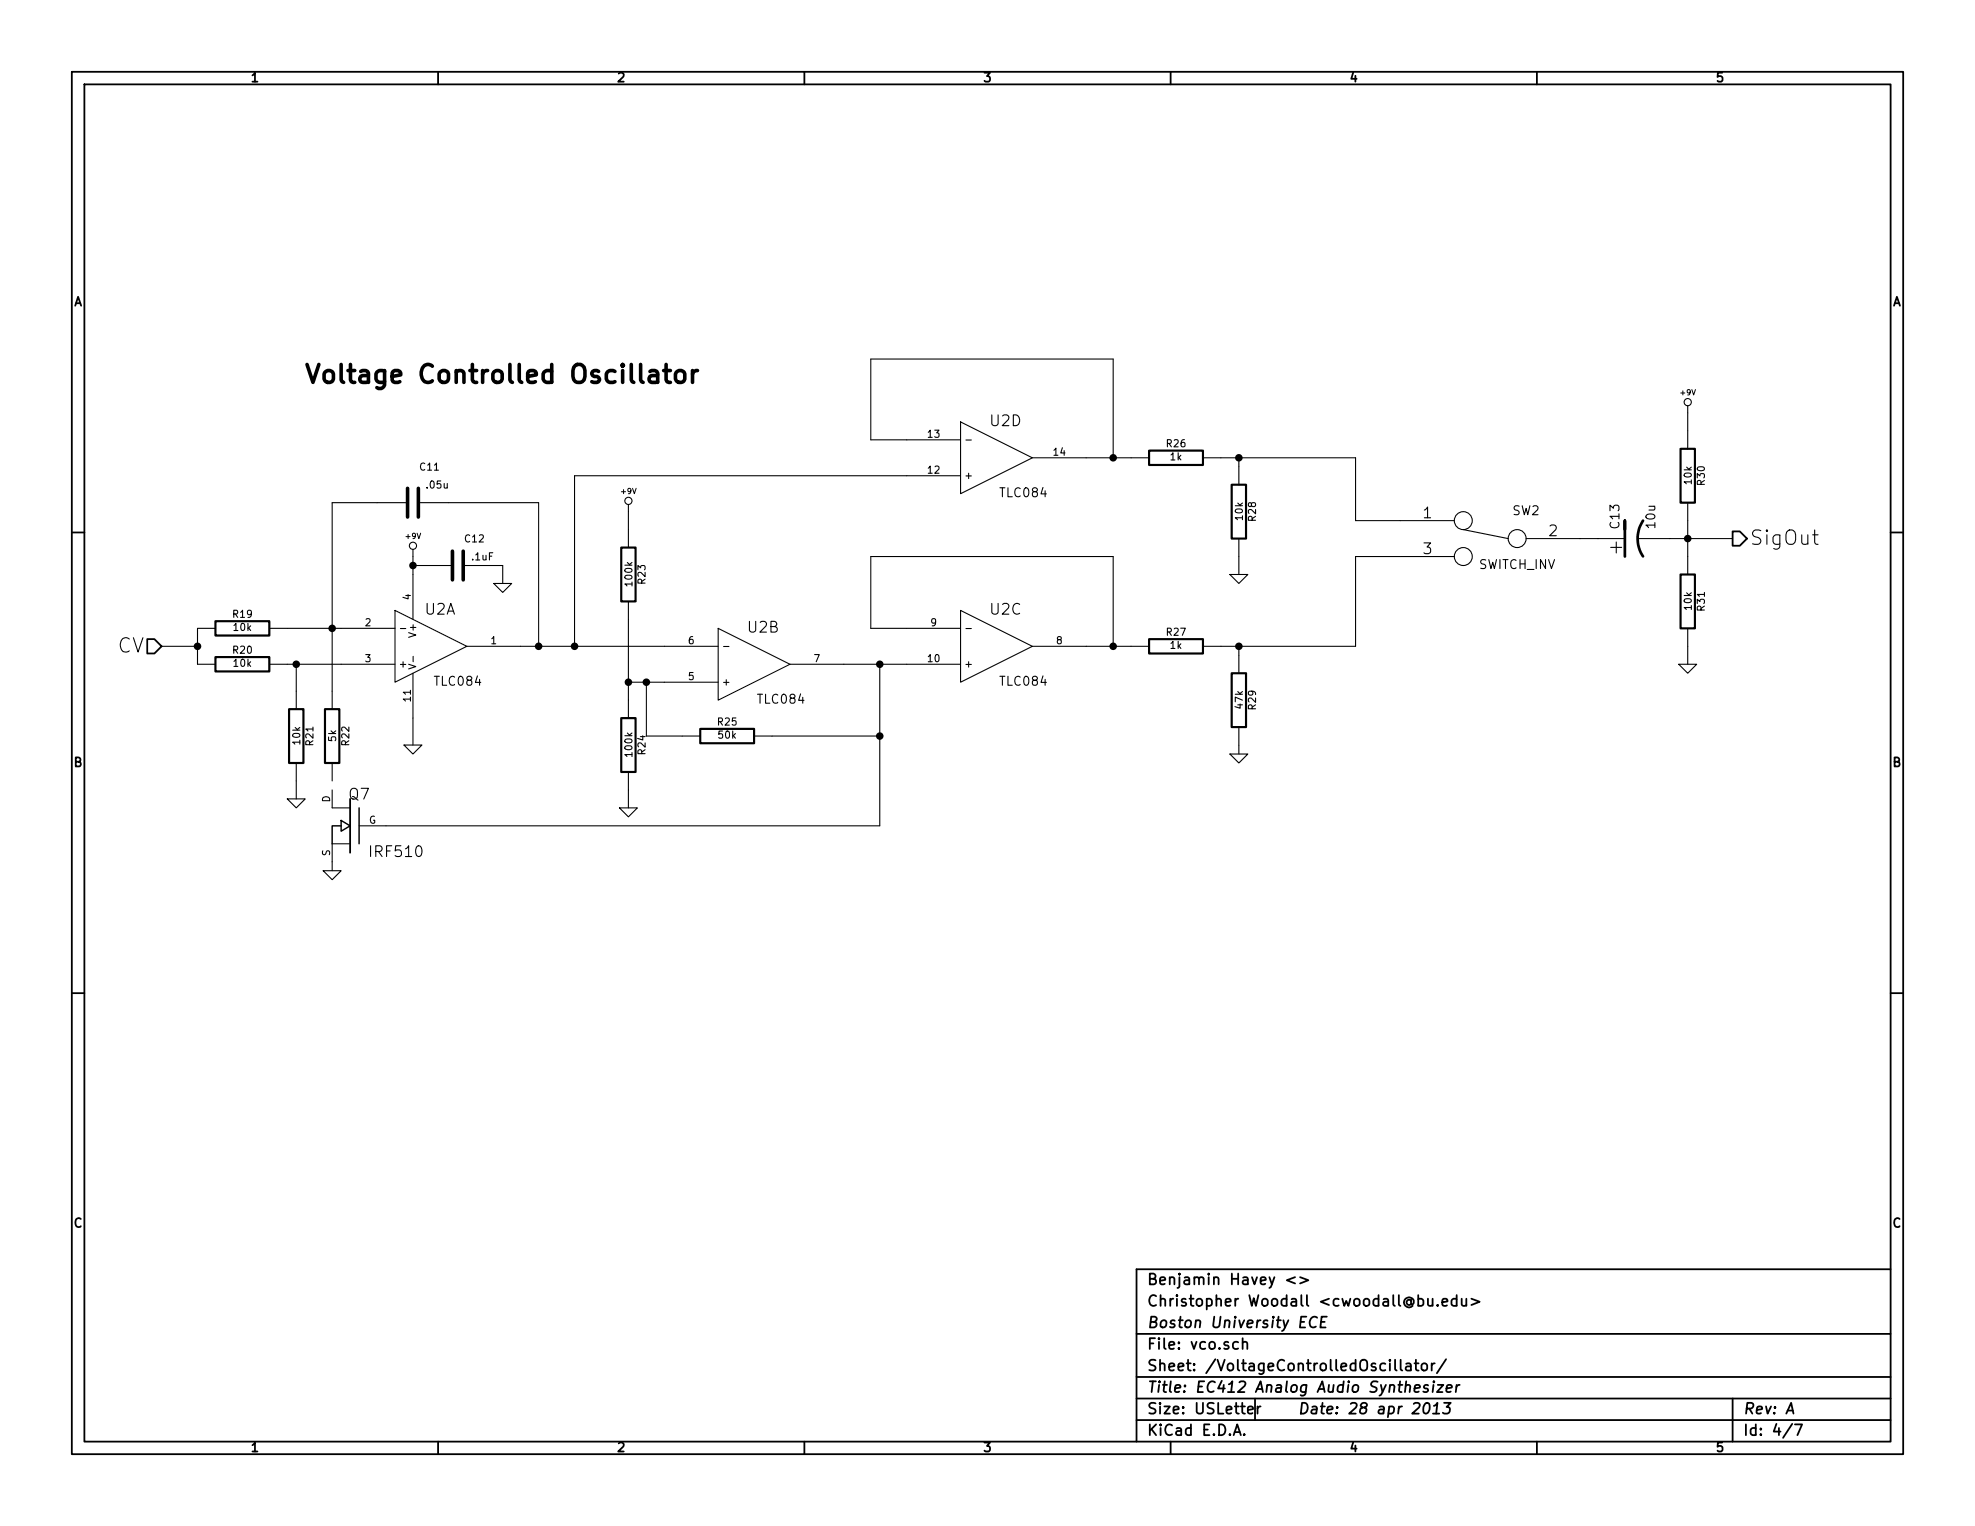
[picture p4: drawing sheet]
<svg xmlns="http://www.w3.org/2000/svg" width="279mm" height="216mm" viewBox="0 0 279 216" stroke-linecap="round" stroke-linejoin="round" font-family="sans-serif">
<g fill="none" stroke="#000" stroke-width=".25">
<path d="M10.2 10.2h259v195.5h-259zM11.9 11.9h255.6v192.1h-255.6zM62 10.2v1.7M113.8 10.2v1.7M165.6 10.2v1.7M217.4 10.2v1.7M10.2 75.3h1.7M245.1 75.2h1l1 1-1 1h-1zM267.5 75.3h1.7M20.8 90.4h1l1.1 1-1.1 1.1h-1zM49.5 113v7.7M10.2 140.5h1.7"/>
<path d="M267.5 140.5h1.7M267.5 179.6h-106.7v24.4M160.8 188.7h106.7M160.8 194.8h106.7M160.8 197.9h106.7M175.2 189.9a.48 .48 0 0 0-.7 .1l-.1 .6a.48 .48 0 0 0 .8 .2M175.8 190a.38 .38 0 0 1 .7 .1v.8M175.8 189.3v1.6M176.5 199.5l.8-.1-.1-.3-.4-.1-.3 .2 .1 .7 .2 .1 .4-.1M177.5 197.9v3M177.9 199v1M178.3 199l-.2 .1-.2 .2"/>
<path d="M183.2 180.7l-1.2 .4 1.2 .5M183.9 180.7l1.2 .4-1.2 .5M184.8 186.3h-.7l-.2 1.5h.7M186.3 186.4a.77 .77 0 0 0-1 .3 .77 .77 0 0 0 .2 1l.4 .1 .3-.1M186.9 187h.5M187.7 186.3h-.7l-.2 1.5h.7M197.4 192.4v1.3l.2 .2M198.1 192.4v1.3l.3 .2M198.9 193l.2-.1 .4 .1 .1 .9M199.6 193.3h-.5a.3 .3 0 0 0-.3 .3 .3 .3 0 0 0 .3 .3l.5-.1M200.1 196.4l.8-.1-.1-.3-.1-.1-.5 .1-.1 .7 .2 .3 .4-.1M200.1 192.9h.6"/>
<path d="M200.3 192.4v1.3l.1 .1 .3 .1M201.2 193a.42 .42 0 0 1 .4-.1 .42 .42 0 0 1 .3 .3v.4a.43 .43 0 0 1-.4 .3 .43 .43 0 0 1-.4-.3zM201.6 198.6a.35 .35 0 0 1 .4-.1 .35 .35 0 0 1 .2 .3 .87 .87 0 0 1-.5 1.2l-.2-.1a1.14 1.14 0 0 1 .1-1.3zM202 183.7v.9a.39 .39 0 0 0 .7 0M202 196l-.3-.1-.2 .1-.1 .2 .2 .2 .4 .1v.2l-.2 .3-.5-.1M202.5 192.9v1M202.7 183.7v1.1M202.7 200h.9M202.8 195.9l-.1 1.1M202.8 198.9l.6-.4-.2 1.5M202.8 195.4v.1v.1l.1-.1-.1-.1v.2M203 192.9l-.3 .1-.2 .2"/>
<path d="M203.4 184.6l.1 .1-.1 .1-.1-.1 .1-.1v.2M203.4 195.9h.8l-.9 1.1h.8M204 184.3l.8-.2-.1-.3-.4-.1-.3 .3 .1 .7 .2 .1 .4-.1M204.3 198.5h.9l-.6 .6a.38 .38 0 0 1 .5 .3v.3l-.2 .2-.6 .1-.2-.1M204.6 192.3l-1.3 2M204.6 196.4l.8-.1-.1-.3-.1-.1-.5 .1-.1 .7 .2 .3 .4-.1M206.1 183.8a.48 .48 0 0 0-.7 .1l-.1 .6a.48 .48 0 0 0 .8 .2M206.1 195.9l-.2 1.1M206.1 183.2v1.6M206.5 195.9l-.3 .1-.2 .2M206.8 183.7v.9a.39 .39 0 0 0 .6 0M207.4 183.7v1.1"/>
<path d="M208.2 183.7l1.1 .5-1.1 .4M245.1 197.9v6.1M252.7 200l.7-1.5 .3 1.5M62 204v1.7M113.8 204v1.7M160.8 200.9h106.7M165.6 204v1.7M174.5 203l.5-1.5 .5 1.5M174.7 202.6h.7M176 202.9l.1 .1h-.1h-.1l.1-.1v.1M217.4 204v1.7M253.5 201.4l-1.3 2"/>
<path d="M253.9 201.5h1l-.6 1.5"/>
</g>
<g fill="none" stroke="#000" stroke-width=".3">
<path d="M87.9 77.5h2v7.6h-2zM162.6 63.8h7.6v2h-7.6zM174.2 68.6h2.1v7.6h-2.1zM237.7 63.5h2.1v7.6h-2.1zM30.5 87.9h7.6v2h-7.6zM30.5 93h7.6v2h-7.6zM162.6 90.4h7.6v2.1h-7.6zM174.2 95.3h2.1v7.6h-2.1zM237.7 81.3h2.1v7.6h-2.1zM40.9 100.3h2v7.7h-2zM46 100.3h2v7.7h-2zM87.9 101.6h2v7.6h-2z"/>
<path d="M99.1 103.1h7.6v2.1h-7.6z"/>
</g>
<g fill="none" stroke="#000" stroke-width=".15">
<path d="M135.9 59.7l10.1 5.1-10.1 5.1zM238.8 57.4v6.1M57.7 71.1h-10.7v29.2M58.4 77.7v9.9M59.2 71.1h17v20.3M88.9 71.4v6.1M135.9 67.3h-54.6v24.1M135.9 62.2h-12.7v-11.4h34.3v14M136.7 62.3h.7M146 64.8h16.6M170.2 64.8h21.6v8.9h13.9M175.3 64.8v3.8"/>
<path d="M175.3 76.2v5.1M205.7 78.7h-13.9v12.7h-21.6M207 74.9l6.4 1.3M215.9 76.2h14M231.6 76.2h13.5M238.8 71.1v10.2M256.4 75.7h.8M256.7 75v1.7l.1 .2 .4 .1M22.9 91.4h5M30.5 88.9h-2.6v5.1h2.6M38.1 88.9h17.8M38.1 94h17.8"/>
<path d="M41.9 94v6.3M55.9 86.4l10.1 5-10.1 5.1zM56.6 88.9h.8M57.8 94l1 .3-1 .3M58.4 80h5.6M58.4 95.3v10.1M58.4 92.9v.7M65.5 80h5.6v2.6M66 91.4h35.6M69.8 82.6h2.6l-1.3 1.2zM88.9 85.1v16.5M88.9 96.5h12.7"/>
<path d="M91.4 96.5v7.6h7.7M101.6 88.9l10.2 5.1-10.2 5.1zM102.4 91.5h.7M111.8 94h24.1M124.5 94v22.8h-73.7M135.9 86.4l10.1 5-10.1 5.1zM135.9 88.9h-12.7v-10.2h34.3v12.7M136.7 88.9h.7M146 91.4h16.6M174 81.3h2.5l-1.2 1.3zM175.3 91.4v3.9M237.5 94h2.5l-1.2 1.3z"/>
<path d="M238.8 88.9v5.1M40.6 113h2.6l-1.3 1.3zM41.9 108v5M47 108v2.5M47 111.8v2.5h2.5M49.5 119.4h-2.5v3.8M57.1 105.4h2.6l-1.3 1.3zM87.6 114.3h2.6l-1.3 1.3zM88.9 109.2v5.1M106.7 104.1h17.8M174 106.7h2.5l-1.2 1.3zM175.3 102.9v3.8"/>
<path d="M45.7 123.2h2.6l-1.3 1.3z"/>
<circle cx="238.8" cy="56.9" r=".51"/>
<circle cx="58.4" cy="77.2" r=".51"/>
<circle cx="88.9" cy="70.9" r=".51"/>
<circle cx="207" cy="73.7" r="1.27"/>
<circle cx="207" cy="78.7" r="1.27"/>
<circle cx="214.6" cy="76.2" r="1.27"/>
</g>
<path d="M48.3 116.8h-1.3v2.6M48.3 116.1l1.2 .7-1.2 .8zM50.8 114.3v5.1" fill="none" stroke="#000" stroke-width=".2"/>
<path d="M93.9 52.4h.9M94.2 51.6v2.1l.2 .3 .4 .1M95.7 52.7a.69 .69 0 0 1 1.2 .2v.7a.68 .68 0 0 1-.7 .5 .68 .68 0 0 1-.6-.5v-.7zM98 52.4v1.7M98.7 52.4a.64 .64 0 0 0-.7 .5M57.7 69.1v4.1M59.2 69.1v4.1M64 78v4M65.5 78v4" fill="none" stroke="#000" stroke-width=".51"/>
<path d="M229.9 74.9v-1.2v5M232.4 73.7a4.6 4.6 0 0 0 0 5" fill="none" stroke="#000" stroke-width=".38"/>
<g fill="#000" stroke="#000" stroke-width=".25">
<circle cx="157.5" cy="64.8" r=".41"/>
<circle cx="175.3" cy="64.8" r=".41"/>
<circle cx="238.8" cy="76.2" r=".41"/>
<circle cx="27.9" cy="91.4" r=".41"/>
<circle cx="41.9" cy="94" r=".41"/>
<circle cx="47" cy="88.9" r=".41"/>
<circle cx="58.4" cy="80" r=".41"/>
<circle cx="76.2" cy="91.4" r=".41"/>
<circle cx="81.3" cy="91.4" r=".41"/>
<circle cx="88.9" cy="96.5" r=".41"/>
<circle cx="91.4" cy="96.5" r=".41"/>
<circle cx="124.5" cy="94" r=".41"/>
<circle cx="157.5" cy="91.4" r=".41"/>
<circle cx="175.3" cy="91.4" r=".41"/>
<circle cx="124.5" cy="104.1" r=".41"/>
</g>
<text font-size="3.5" x="43.2" y="54.4">Voltage Controlled Oscillator</text>
<g font-size="2.8">
<text x="247.5" y="77.2">SigOut</text>
<text x="229.6" y="78.3" transform="rotate(-90 229.6 78.3)">+</text>
<text x="16.5" y="92.5">CV</text>
</g>
<g font-size="2.1">
<text x="140.1" y="60.4">U2D</text>
<text x="201.3" y="73.4">1</text>
<text x="219.1" y="75.9">2</text>
<text x="201.3" y="78.5">3</text>
<text x="60.1" y="87">U2A</text>
<text x="105.8" y="89.6">U2B</text>
<text x="140.1" y="87">U2C</text>
<text x="49.4" y="113.2">Q7</text>
<text x="52.5" y="121.3">IRF510</text>
<text x="162.3" y="184.9">Christopher Woodall &lt;cwoodall@bu.edu&gt;</text>
<text x="162.3" y="181.9">Benjamin Havey &lt;&gt;</text>
<text x="162.3" y="191">File: vco.sch</text>
<text x="162.3" y="188">Boston University ECE</text>
<text x="162.3" y="197.1">Title: EC412 Analog Audio Synthesizer</text>
<text x="162.3" y="194.1">Sheet: /VoltageControlledOscillator/</text>
<text x="162.3" y="203.2">KiCad E.D.A.</text>
<text x="162.3" y="200.2">Size: USLetter</text>
<text x="183.6" y="200.2">Date: 28 apr 2013</text>
<text x="246.6" y="200.2">Rev: A</text>
<text x="246.6" y="203.2">Id: 4/7</text>
</g>
<g font-size="1.8">
<text x="35.6" y="11.7">1</text>
<text x="87.4" y="11.7">2</text>
<text x="139.2" y="11.7">3</text>
<text x="191" y="11.7">4</text>
<text x="242.8" y="11.7">5</text>
<text x="10.4" y="43.4">A</text>
<text x="267.7" y="43.4">A</text>
<text x="141.6" y="70.4">TLC084</text>
<text x="214" y="72.9">SW2</text>
<text x="229.2" y="74.7" transform="rotate(-90 229.2 74.7)">C13</text>
<text x="234.2" y="74.7" transform="rotate(-90 234.2 74.7)">10u</text>
<text x="209.2" y="80.6">SWITCH_INV</text>
<text x="61.6" y="97.1">TLC084</text>
<text x="107.3" y="99.6">TLC084</text>
<text x="141.6" y="97.1">TLC084</text>
<text x="10.4" y="108.6">B</text>
<text x="267.7" y="108.6">B</text>
<text x="10.4" y="173.7">C</text>
<text x="267.7" y="173.7">C</text>
<text x="35.6" y="205.5">1</text>
<text x="87.4" y="205.5">2</text>
<text x="139.2" y="205.5">3</text>
<text x="191" y="205.5">4</text>
<text x="242.8" y="205.5">5</text>
</g>
<g font-size="1.4">
<text x="131.3" y="62">13</text>
<text x="149.1" y="64.5">14</text>
<text x="165.1" y="63.3">R26</text>
<text x="165.6" y="65.2">1k</text>
<text x="59.5" y="66.6">C11</text>
<text x="60.4" y="69.2">.05u</text>
<text x="131.3" y="67.1">12</text>
<text x="136.4" y="67.8">+</text>
<text x="239.4" y="68.5" transform="rotate(-90 239.4 68.5)">10k</text>
<text x="241.2" y="68.6" transform="rotate(-90 241.2 68.6)">R30</text>
<text x="65.8" y="76.8">C12</text>
<text x="175.9" y="73.5" transform="rotate(-90 175.9 73.5)">10k</text>
<text x="177.7" y="73.7" transform="rotate(-90 177.7 73.7)">R28</text>
<text x="66.8" y="79.3">.1uF</text>
<text x="89.5" y="82.8" transform="rotate(-90 89.5 82.8)">100k</text>
<text x="91.4" y="82.6" transform="rotate(-90 91.4 82.6)">R23</text>
<text x="33" y="87.5">R19</text>
<text x="33.1" y="89.3">10k</text>
<text x="51.7" y="88.6">2</text>
<text x="58.2" y="84.8" transform="rotate(-90 58.2 84.8)">4</text>
<text x="58.9" y="89.9" transform="rotate(-90 58.9 89.9)">V+</text>
<text x="131.7" y="88.6">9</text>
<text x="165.1" y="90">R27</text>
<text x="239.4" y="86.2" transform="rotate(-90 239.4 86.2)">10k</text>
<text x="241.2" y="86.4" transform="rotate(-90 241.2 86.4)">R31</text>
<text x="33" y="92.5">R20</text>
<text x="33.1" y="94.4">10k</text>
<text x="51.7" y="93.7">3</text>
<text x="56.4" y="94.5">+</text>
<text x="69.5" y="91.2">1</text>
<text x="97.4" y="91.2">6</text>
<text x="115.2" y="93.7">7</text>
<text x="131.3" y="93.7">10</text>
<text x="136.4" y="94.5">+</text>
<text x="149.5" y="91.2">8</text>
<text x="165.6" y="91.8">1k</text>
<text x="58.2" y="99.2" transform="rotate(-90 58.2 99.2)">11</text>
<text x="97.4" y="96.3">5</text>
<text x="102.1" y="97">+</text>
<text x="175.9" y="100.2" transform="rotate(-90 175.9 100.2)">47k</text>
<text x="177.7" y="100.4" transform="rotate(-90 177.7 100.4)">R29</text>
<text x="42.5" y="105.3" transform="rotate(-90 42.5 105.3)">10k</text>
<text x="44.4" y="105.4" transform="rotate(-90 44.4 105.4)">R21</text>
<text x="47.6" y="104.9" transform="rotate(-90 47.6 104.9)">5k</text>
<text x="49.5" y="105.4" transform="rotate(-90 49.5 105.4)">R22</text>
<text x="89.5" y="107" transform="rotate(-90 89.5 107)">100k</text>
<text x="91.4" y="106.7" transform="rotate(-90 91.4 106.7)">R24</text>
<text x="101.6" y="102.7">R25</text>
<text x="101.7" y="104.5">50k</text>
<text x="46.7" y="113.5" transform="rotate(-90 46.7 113.5)">D</text>
<text x="52.2" y="116.6">G</text>
<text x="46.7" y="121.1" transform="rotate(-90 46.7 121.1)">S</text>
</g>
<g font-size="1.1">
<text x="237.8" y="56">+9V</text>
<text x="87.9" y="69.9">+9V</text>
<text x="57.5" y="76.3">+9V</text>
</g>
</svg>
